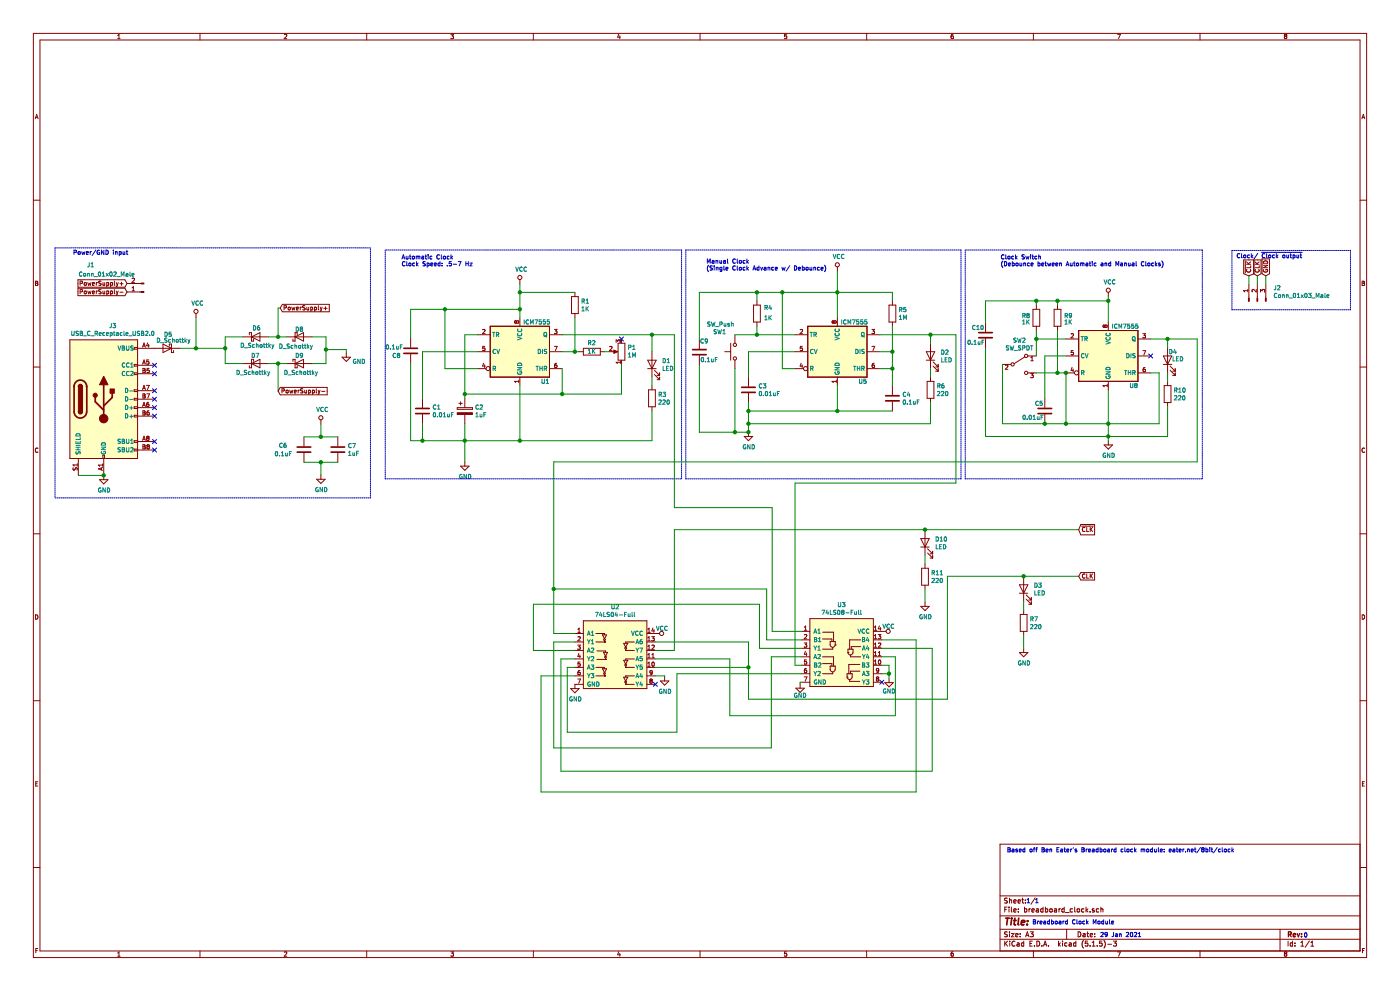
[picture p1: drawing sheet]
EESchema Schematic File Version 4
EELAYER 30 0
EELAYER END
$Descr A3 16535 11693
encoding utf-8
Sheet 1 1
Title ""
Date ""
Rev ""
Comp ""
Comment1 ""
Comment2 ""
Comment3 ""
Comment4 ""
$EndDescr
$Comp
L Timer:ICM7555 U1
U 1 1
P 6140 4150
F 0 "U1" H 6440 3800 50  0000 C CNN
F 1 "ICM7555" H 6340 4500 50  0000 C CNN
F 2 "Package_SO:SOIC-8-1EP_3.9x4.9mm_P1.27mm_EP2.29x3mm" H 6140 4150 50  0001 C CNN
F 3 "http://www.intersil.com/content/dam/Intersil/documents/icm7/icm7555-56.pdf" H 6140 4150 50  0001 C CNN
	1    6140 4150
	1    0    0    -1  
$EndComp
$Comp
L power:VCC #PWR02
U 1 1
P 6140 3350
F 0 "#PWR02" H 6140 3200 50  0001 C CNN
F 1 "VCC" H 6157 3523 50  0000 C CNN
F 2 "" H 6140 3350 50  0001 C CNN
F 3 "" H 6140 3350 50  0001 C CNN
	1    6140 3350
	1    0    0    -1  
$EndComp
$Comp
L Device:R R1
U 1 1
P 6790 3600
F 0 "R1" H 6860 3646 50  0000 L CNN
F 1 "1K" H 6860 3555 50  0000 L CNN
F 2 "Resistor_SMD:R_0805_2012Metric" V 6720 3600 50  0001 C CNN
F 3 "~" H 6790 3600 50  0001 C CNN
	1    6790 3600
	1    0    0    -1  
$EndComp
$Comp
L Device:R R2
U 1 1
P 6990 4150
F 0 "R2" V 7090 4100 50  0000 L CNN
F 1 "1K" V 6990 4100 50  0000 L CNN
F 2 "Resistor_SMD:R_0805_2012Metric" V 6920 4150 50  0001 C CNN
F 3 "~" H 6990 4150 50  0001 C CNN
	1    6990 4150
	0    -1   -1   0   
$EndComp
$Comp
L Device:R_POT P1
U 1 1
P 7340 4150
F 0 "P1" H 7270 4104 50  0000 R CNN
F 1 "1M" H 7270 4195 50  0000 R CNN
F 2 "Potentiometer_SMD:Potentiometer_Bourns_3224X_Vertical" H 7340 4150 50  0001 C CNN
F 3 "~" H 7340 4150 50  0001 C CNN
	1    7340 4150
	-1   0    0    1   
$EndComp
$Comp
L Timer:ICM7555 U5
U 1 1
P 9890 4150
F 0 "U5" H 10190 3800 50  0000 C CNN
F 1 "ICM7555" H 10090 4500 50  0000 C CNN
F 2 "Package_SO:SOIC-8-N7_3.9x4.9mm_P1.27mm" H 9890 4150 50  0001 C CNN
F 3 "http://www.intersil.com/content/dam/Intersil/documents/icm7/icm7555-56.pdf" H 9890 4150 50  0001 C CNN
	1    9890 4150
	1    0    0    -1  
$EndComp
$Comp
L power:VCC #PWR04
U 1 1
P 9890 3200
F 0 "#PWR04" H 9890 3050 50  0001 C CNN
F 1 "VCC" H 9907 3373 50  0000 C CNN
F 2 "" H 9890 3200 50  0001 C CNN
F 3 "" H 9890 3200 50  0001 C CNN
	1    9890 3200
	1    0    0    -1  
$EndComp
$Comp
L Device:R R5
U 1 1
P 10540 3700
F 0 "R5" H 10610 3746 50  0000 L CNN
F 1 "1M" H 10610 3655 50  0000 L CNN
F 2 "Resistor_SMD:R_0805_2012Metric" V 10470 3700 50  0001 C CNN
F 3 "~" H 10540 3700 50  0001 C CNN
	1    10540 3700
	1    0    0    -1  
$EndComp
$Comp
L Device:R R4
U 1 1
P 8940 3700
F 0 "R4" H 9020 3770 50  0000 L CNN
F 1 "1K" H 9020 3650 50  0000 L CNN
F 2 "Resistor_SMD:R_0805_2012Metric" V 8870 3700 50  0001 C CNN
F 3 "~" H 8940 3700 50  0001 C CNN
	1    8940 3700
	1    0    0    -1  
$EndComp
$Comp
L Device:C C3
U 1 1
P 8840 4600
F 0 "C3" H 8955 4646 50  0000 L CNN
F 1 "0.01uF" H 8955 4555 50  0000 L CNN
F 2 "Capacitor_SMD:C_0805_2012Metric" H 8878 4450 50  0001 C CNN
F 3 "~" H 8840 4600 50  0001 C CNN
	1    8840 4600
	1    0    0    -1  
$EndComp
$Comp
L Device:C C4
U 1 1
P 10540 4700
F 0 "C4" H 10655 4746 50  0000 L CNN
F 1 "0.1uF" H 10655 4655 50  0000 L CNN
F 2 "Capacitor_SMD:C_0805_2012Metric" H 10578 4550 50  0001 C CNN
F 3 "~" H 10540 4700 50  0001 C CNN
	1    10540 4700
	1    0    0    -1  
$EndComp
$Comp
L Switch:SW_Push SW1
U 1 1
P 8680 4150
F 0 "SW1" V 8910 4330 50  0000 C CNN
F 1 "SW_Push" V 9000 4320 50  0000 C CNN
F 2 "Button_Switch_SMD:SW_SPST_B3S-1000" H 8680 4350 50  0001 C CNN
F 3 "~" H 8680 4350 50  0001 C CNN
	1    8680 4150
	0    -1   -1   0   
$EndComp
$Comp
L Device:R R8
U 1 1
P 12240 3750
F 0 "R8" H 12065 3775 50  0000 L CNN
F 1 "1K" H 12065 3700 50  0000 L CNN
F 2 "Resistor_SMD:R_0805_2012Metric" V 12170 3750 50  0001 C CNN
F 3 "~" H 12240 3750 50  0001 C CNN
	1    12240 3750
	1    0    0    -1  
$EndComp
$Comp
L Device:C C5
U 1 1
P 12340 4850
F 0 "C5" H 12220 4940 50  0000 L CNN
F 1 "0.01uF" H 12070 4775 50  0000 L CNN
F 2 "Capacitor_SMD:C_0805_2012Metric" H 12378 4700 50  0001 C CNN
F 3 "~" H 12340 4850 50  0001 C CNN
	1    12340 4850
	1    0    0    -1  
$EndComp
$Comp
L Switch:SW_SPDT SW2
U 1 1
P 12040 4300
F 0 "SW2" H 12040 4585 50  0000 C CNN
F 1 "SW_SPDT" H 12040 4494 50  0000 C CNN
F 2 "Button_Switch_SMD:SW_SPDT_PCM12" H 12040 4300 50  0001 C CNN
F 3 "~" H 12040 4300 50  0001 C CNN
	1    12040 4300
	1    0    0    -1  
$EndComp
$Comp
L Device:R R9
U 1 1
P 12490 3750
F 0 "R9" H 12565 3775 50  0000 L CNN
F 1 "1K" H 12565 3700 50  0000 L CNN
F 2 "Resistor_SMD:R_0805_2012Metric" V 12420 3750 50  0001 C CNN
F 3 "~" H 12490 3750 50  0001 C CNN
	1    12490 3750
	1    0    0    -1  
$EndComp
$Comp
L Device:LED D3
U 1 1
P 12090 6950
F 0 "D3" V 12129 6833 50  0000 R CNN
F 1 "LED" V 12038 6833 50  0000 R CNN
F 2 "LED_SMD:LED_0805_2012Metric" H 12090 6950 50  0001 C CNN
F 3 "~" H 12090 6950 50  0001 C CNN
	1    12090 6950
	0    -1   -1   0   
$EndComp
$Comp
L Device:R R7
U 1 1
P 12090 7350
F 0 "R7" H 12160 7396 50  0000 L CNN
F 1 "220" H 12160 7305 50  0000 L CNN
F 2 "Resistor_SMD:R_0805_2012Metric" V 12020 7350 50  0001 C CNN
F 3 "~" H 12090 7350 50  0001 C CNN
	1    12090 7350
	1    0    0    -1  
$EndComp
$Comp
L power:GND #PWR011
U 1 1
P 3790 5605
F 0 "#PWR011" H 3790 5355 50  0001 C CNN
F 1 "GND" H 3795 5432 50  0000 C CNN
F 2 "" H 3790 5605 50  0001 C CNN
F 3 "" H 3790 5605 50  0001 C CNN
	1    3790 5605
	1    0    0    -1  
$EndComp
$Comp
L power:GND #PWR05
U 1 1
P 12090 7650
F 0 "#PWR05" H 12090 7400 50  0001 C CNN
F 1 "GND" H 12095 7477 50  0000 C CNN
F 2 "" H 12090 7650 50  0001 C CNN
F 3 "" H 12090 7650 50  0001 C CNN
	1    12090 7650
	1    0    0    -1  
$EndComp
$Comp
L power:GND #PWR07
U 1 1
P 13090 5200
F 0 "#PWR07" H 13090 4950 50  0001 C CNN
F 1 "GND" H 13095 5027 50  0000 C CNN
F 2 "" H 13090 5200 50  0001 C CNN
F 3 "" H 13090 5200 50  0001 C CNN
	1    13090 5200
	1    0    0    -1  
$EndComp
$Comp
L power:GND #PWR03
U 1 1
P 8840 5100
F 0 "#PWR03" H 8840 4850 50  0001 C CNN
F 1 "GND" H 8845 4927 50  0000 C CNN
F 2 "" H 8840 5100 50  0001 C CNN
F 3 "" H 8840 5100 50  0001 C CNN
	1    8840 5100
	1    0    0    -1  
$EndComp
Wire Wire Line
	6790 3450 6140 3450
Wire Wire Line
	6140 3350 6140 3450
Connection ~ 6140 3450
Wire Wire Line
	6140 3450 6140 3650
Wire Wire Line
	5640 4350 5255 4350
Connection ~ 6140 3650
Wire Wire Line
	6140 3650 6140 3750
Wire Wire Line
	5640 3950 5490 3950
Wire Wire Line
	5640 4150 4990 4150
Connection ~ 5490 5200
Wire Wire Line
	5490 5000 5490 5200
Wire Wire Line
	4990 5000 4990 5200
$Comp
L power:GND #PWR01
U 1 1
P 5490 5450
F 0 "#PWR01" H 5490 5200 50  0001 C CNN
F 1 "GND" H 5495 5277 50  0000 C CNN
F 2 "" H 5490 5450 50  0001 C CNN
F 3 "" H 5490 5450 50  0001 C CNN
	1    5490 5450
	1    0    0    -1  
$EndComp
$Comp
L Device:CP C2
U 1 1
P 5490 4850
F 0 "C2" H 5608 4896 50  0000 L CNN
F 1 "1uF" H 5608 4805 50  0000 L CNN
F 2 "Capacitor_SMD:C_0805_2012Metric" H 5528 4700 50  0001 C CNN
F 3 "~" H 5490 4850 50  0001 C CNN
	1    5490 4850
	1    0    0    -1  
$EndComp
$Comp
L Device:C C1
U 1 1
P 4990 4850
F 0 "C1" H 5105 4896 50  0000 L CNN
F 1 "0.01uF" H 5105 4805 50  0000 L CNN
F 2 "Capacitor_SMD:C_0805_2012Metric" H 5028 4700 50  0001 C CNN
F 3 "~" H 4990 4850 50  0001 C CNN
	1    4990 4850
	1    0    0    -1  
$EndComp
Wire Wire Line
	4990 4150 4990 4700
Wire Wire Line
	5490 5200 5490 5450
Wire Wire Line
	6140 5200 5490 5200
Wire Wire Line
	6640 4650 6640 4350
Wire Wire Line
	6790 3750 6790 4150
Wire Wire Line
	6790 4150 6640 4150
Wire Wire Line
	6840 4150 6790 4150
Connection ~ 6790 4150
NoConn ~ 7340 4000
Wire Wire Line
	7340 4300 7340 4650
Wire Wire Line
	6640 3950 7700 3950
Wire Wire Line
	9890 3200 9890 3450
Wire Wire Line
	8940 3450 8940 3550
Connection ~ 9890 3450
Wire Wire Line
	9890 3450 10540 3450
Wire Wire Line
	10540 3450 10540 3550
Wire Wire Line
	9890 3450 9890 3750
Wire Wire Line
	8940 3450 9240 3450
Wire Wire Line
	9390 4350 9240 4350
Wire Wire Line
	9240 4350 9240 3450
Connection ~ 9240 3450
Wire Wire Line
	8940 3850 8940 3950
Connection ~ 8940 3950
Wire Wire Line
	9390 4150 8840 4150
Wire Wire Line
	8840 4150 8840 4450
Wire Wire Line
	8840 4750 8840 4850
Connection ~ 8840 4850
Wire Wire Line
	8840 4850 8840 5000
Wire Wire Line
	9890 4550 9890 4850
Connection ~ 9890 4850
Wire Wire Line
	10540 4850 9890 4850
Wire Wire Line
	10540 3850 10540 4150
Wire Wire Line
	10390 4150 10540 4150
Connection ~ 10540 4150
Wire Wire Line
	10540 4150 10540 4350
Wire Wire Line
	10390 4350 10540 4350
Connection ~ 10540 4350
Wire Wire Line
	10540 4350 10540 4550
Wire Wire Line
	12490 3550 12490 3600
Wire Wire Line
	12490 3550 12240 3550
Wire Wire Line
	12240 3550 12240 3600
Wire Wire Line
	12590 4400 12490 4400
Wire Wire Line
	12490 3900 12490 4400
Connection ~ 12490 4400
Wire Wire Line
	12490 4400 12240 4400
Wire Wire Line
	12240 3900 12240 4000
Wire Wire Line
	12590 4000 12240 4000
Connection ~ 12240 4000
Wire Wire Line
	12240 4000 12240 4200
Wire Wire Line
	12590 4200 12340 4200
Wire Wire Line
	12340 4200 12340 4700
Wire Wire Line
	13090 4600 13090 5000
Wire Wire Line
	13590 4400 13690 4400
Wire Wire Line
	13690 4400 13690 5000
Wire Wire Line
	13690 5000 13090 5000
Connection ~ 13090 5000
Wire Wire Line
	11840 4300 11840 5000
Wire Wire Line
	11840 5000 12340 5000
Connection ~ 12340 5000
Wire Wire Line
	12090 7100 12090 7200
Wire Wire Line
	12090 7500 12090 7650
Text GLabel 12740 6250 2    50   Input ~ 0
~CLK
Text GLabel 12740 6800 2    50   Input ~ 0
CLK
Text Notes 12190 10915 0    50   ~ 0
Breadboard Clock Module
Text Notes 12990 11065 0    50   ~ 0
29 Jan 2021
Text Notes 11890 10065 0    50   ~ 0
Based off Ben Eater's Breadboard clock module: eater.net/8bit/clock
Text Notes 12120 10665 0    50   ~ 0
1
Text Notes 12220 10665 0    50   ~ 0
1
Text Notes 15395 11070 0    50   ~ 0
0
$Comp
L power:GND #PWR09
U 1 1
P 4090 4165
F 0 "#PWR09" H 4090 3915 50  0001 C CNN
F 1 "GND" H 3940 4065 50  0000 C CNN
F 2 "Connector_PinHeader_2.54mm:PinHeader_1x02_P2.54mm_Vertical" H 4090 4165 50  0001 C CNN
F 3 "" H 4090 4165 50  0001 C CNN
	1    4090 4165
	-1   0    0    -1  
$EndComp
$Comp
L Connector:Conn_01x02_Male J1
U 1 1
P 1700 3445
F 0 "J1" H 2375 3130 50  0000 R CNN
F 1 "Conn_01x02_Male" H 2475 3240 50  0000 R CNN
F 2 "Connector_PinHeader_2.54mm:PinHeader_1x02_P2.54mm_Vertical_SMD_Pin1Right" V 1717 3257 50  0001 R CNN
F 3 "~" H 1700 3445 50  0001 C CNN
	1    1700 3445
	-1   0    0    1   
$EndComp
Text Notes 860  3015 0    50   ~ 0
Power/GND input
$Comp
L Connector:Conn_01x03_Male J2
U 1 1
P 14850 3555
F 0 "J2" V 15004 3367 50  0000 R CNN
F 1 "Conn_01x03_Male" V 14913 3367 50  0000 R CNN
F 2 "Connector_PinHeader_2.54mm:PinHeader_1x03_P2.54mm_Vertical_SMD_Pin1Right" H 14850 3555 50  0001 C CNN
F 3 "~" H 14850 3555 50  0001 C CNN
	1    14850 3555
	0    -1   -1   0   
$EndComp
Wire Wire Line
	13590 4000 13790 4000
Wire Wire Line
	14140 4000 14140 5450
NoConn ~ 13590 4200
Wire Wire Line
	10390 3950 10990 3950
$Comp
L Device:LED D1
U 1 1
P 7700 4300
F 0 "D1" V 7739 4183 50  0000 R CNN
F 1 "LED" V 7648 4183 50  0000 R CNN
F 2 "LED_SMD:LED_0805_2012Metric" H 7700 4300 50  0001 C CNN
F 3 "~" H 7700 4300 50  0001 C CNN
	1    7700 4300
	0    -1   -1   0   
$EndComp
$Comp
L Device:R R3
U 1 1
P 7700 4700
F 0 "R3" H 7770 4746 50  0000 L CNN
F 1 "220" H 7770 4655 50  0000 L CNN
F 2 "Resistor_SMD:R_0805_2012Metric" V 7630 4700 50  0001 C CNN
F 3 "~" H 7700 4700 50  0001 C CNN
	1    7700 4700
	1    0    0    -1  
$EndComp
Wire Wire Line
	7700 4450 7700 4550
Wire Wire Line
	7700 4150 7700 3950
Wire Wire Line
	7700 4850 7700 5200
Connection ~ 6140 5200
$Comp
L Device:LED D2
U 1 1
P 10990 4200
F 0 "D2" V 11029 4083 50  0000 R CNN
F 1 "LED" V 10938 4083 50  0000 R CNN
F 2 "LED_SMD:LED_0805_2012Metric" H 10990 4200 50  0001 C CNN
F 3 "~" H 10990 4200 50  0001 C CNN
	1    10990 4200
	0    -1   -1   0   
$EndComp
$Comp
L Device:R R6
U 1 1
P 10990 4600
F 0 "R6" H 11060 4646 50  0000 L CNN
F 1 "220" H 11060 4555 50  0000 L CNN
F 2 "Resistor_SMD:R_0805_2012Metric" V 10920 4600 50  0001 C CNN
F 3 "~" H 10990 4600 50  0001 C CNN
	1    10990 4600
	1    0    0    -1  
$EndComp
Wire Wire Line
	10990 4350 10990 4450
Wire Wire Line
	10990 4050 10990 3950
Connection ~ 10990 3950
Wire Wire Line
	11290 3950 11290 5700
Wire Wire Line
	10990 3950 11290 3950
Wire Wire Line
	10990 4750 10990 5000
Wire Wire Line
	10990 5000 8840 5000
Connection ~ 8840 5000
Wire Wire Line
	8840 5000 8840 5100
$Comp
L Device:LED D4
U 1 1
P 13790 4250
F 0 "D4" V 13885 4240 50  0000 R CNN
F 1 "LED" V 13800 4200 50  0000 R CNN
F 2 "LED_SMD:LED_0805_2012Metric" H 13790 4250 50  0001 C CNN
F 3 "~" H 13790 4250 50  0001 C CNN
	1    13790 4250
	0    -1   -1   0   
$EndComp
$Comp
L Device:R R10
U 1 1
P 13790 4650
F 0 "R10" H 13860 4696 50  0000 L CNN
F 1 "220" H 13860 4605 50  0000 L CNN
F 2 "Resistor_SMD:R_0805_2012Metric" V 13720 4650 50  0001 C CNN
F 3 "~" H 13790 4650 50  0001 C CNN
	1    13790 4650
	1    0    0    -1  
$EndComp
Wire Wire Line
	13790 4400 13790 4500
Wire Wire Line
	13790 4000 13790 4100
Connection ~ 13790 4000
Wire Wire Line
	13790 4000 14140 4000
Wire Wire Line
	13790 4800 13790 5150
Wire Wire Line
	13790 5150 13090 5150
Connection ~ 12490 3550
Wire Wire Line
	13090 3550 13090 3800
Connection ~ 13090 3550
Wire Wire Line
	13090 3500 13090 3550
$Comp
L Timer:ICM7555 U8
U 1 1
P 13090 4200
F 0 "U8" H 13390 3850 50  0000 C CNN
F 1 "ICM7555" H 13290 4550 50  0000 C CNN
F 2 "Package_SO:SOIC-8-N7_3.9x4.9mm_P1.27mm" H 13090 4200 50  0001 C CNN
F 3 "http://www.intersil.com/content/dam/Intersil/documents/icm7/icm7555-56.pdf" H 13090 4200 50  0001 C CNN
	1    13090 4200
	1    0    0    -1  
$EndComp
$Comp
L power:VCC #PWR06
U 1 1
P 13090 3500
F 0 "#PWR06" H 13090 3350 50  0001 C CNN
F 1 "VCC" H 13107 3673 50  0000 C CNN
F 2 "" H 13090 3500 50  0001 C CNN
F 3 "" H 13090 3500 50  0001 C CNN
	1    13090 3500
	1    0    0    -1  
$EndComp
Wire Notes Line
	15950 2955 15950 3655
Wire Notes Line
	14550 3655 15950 3655
Text Notes 8340 3200 0    50   ~ 0
Manual Clock \n(Single Clock Advance w/ Debounce)\n
Text Notes 11815 3150 0    50   ~ 0
Clock Switch\n(Debounce between Automatic and Manual Clocks)
Wire Wire Line
	6540 7475 6790 7475
Wire Wire Line
	6790 7575 6540 7575
Wire Wire Line
	6540 7575 6540 8825
Wire Wire Line
	11190 8250 11190 6800
Wire Wire Line
	11190 6800 12090 6800
Connection ~ 12090 6800
Wire Wire Line
	12090 6800 12740 6800
Wire Wire Line
	7740 7675 7965 7675
Wire Wire Line
	7965 7675 7965 6250
Wire Wire Line
	7965 6250 10925 6250
Wire Wire Line
	6540 5450 14140 5450
$Comp
L power:VCC #PWR0101
U 1 1
P 7740 7475
F 0 "#PWR0101" H 7740 7325 50  0001 C CNN
F 1 "VCC" V 7680 7480 50  0000 L CNN
F 2 "" H 7740 7475 50  0001 C CNN
F 3 "" H 7740 7475 50  0001 C CNN
	1    7740 7475
	0    1    1    0   
$EndComp
$Comp
L power:GND #PWR0104
U 1 1
P 6790 8075
F 0 "#PWR0104" H 6790 7825 50  0001 C CNN
F 1 "GND" H 6795 7902 50  0000 C CNN
F 2 "" H 6790 8075 50  0001 C CNN
F 3 "" H 6790 8075 50  0001 C CNN
	1    6790 8075
	1    0    0    -1  
$EndComp
$Comp
L Device:C C10
U 1 1
P 11640 3955
F 0 "C10" H 11475 4045 50  0000 L CNN
F 1 "0.1uF" H 11420 3870 50  0000 L CNN
F 2 "Capacitor_SMD:C_0805_2012Metric" H 11678 3805 50  0001 C CNN
F 3 "~" H 11640 3955 50  0001 C CNN
	1    11640 3955
	1    0    0    -1  
$EndComp
Wire Wire Line
	6140 4550 6140 5200
Wire Wire Line
	12340 5000 12590 5000
Connection ~ 12590 5000
Wire Wire Line
	12590 5000 13090 5000
Wire Wire Line
	12590 4400 12590 5000
$Comp
L Device:C C8
U 1 1
P 4850 4140
F 0 "C8" H 4630 4200 50  0000 L CNN
F 1 "0.1uF" H 4550 4100 50  0000 L CNN
F 2 "Capacitor_SMD:C_0805_2012Metric" H 4888 3990 50  0001 C CNN
F 3 "~" H 4850 4140 50  0001 C CNN
	1    4850 4140
	1    0    0    1   
$EndComp
Wire Wire Line
	12490 3550 13090 3550
Wire Wire Line
	11640 5150 13090 5150
Wire Wire Line
	11640 3550 12240 3550
Connection ~ 12240 3550
Wire Wire Line
	5255 3650 6140 3650
Wire Wire Line
	5255 4350 5255 3650
Wire Wire Line
	4850 3990 4850 3650
Wire Wire Line
	4850 3650 5255 3650
Connection ~ 5255 3650
Wire Wire Line
	4850 4290 4850 5200
Wire Wire Line
	4850 5200 4990 5200
Connection ~ 4990 5200
Wire Wire Line
	4990 5200 5490 5200
Wire Wire Line
	8680 4350 8680 5100
Connection ~ 7700 3950
Wire Wire Line
	7700 5200 6140 5200
Wire Wire Line
	7700 3950 7965 3950
Wire Wire Line
	6640 4650 7340 4650
Wire Wire Line
	8840 4850 9890 4850
Wire Wire Line
	9240 3450 9890 3450
Wire Wire Line
	8260 3450 8940 3450
Connection ~ 8940 3450
Connection ~ 8680 5100
Wire Wire Line
	8260 5100 8680 5100
Connection ~ 6640 4650
Connection ~ 5490 4650
Wire Wire Line
	5490 4650 5490 4700
Wire Wire Line
	8260 4305 8260 5100
Wire Wire Line
	8260 4005 8260 3450
$Comp
L Device:C C9
U 1 1
P 8260 4155
F 0 "C9" H 8265 4285 50  0000 L CNN
F 1 "0.1uF" H 8270 4065 50  0000 L CNN
F 2 "Capacitor_SMD:C_0805_2012Metric" H 8298 4005 50  0001 C CNN
F 3 "~" H 8260 4155 50  0001 C CNN
	1    8260 4155
	1    0    0    -1  
$EndComp
Connection ~ 12590 4400
Wire Wire Line
	5490 4650 6640 4650
$Comp
L breadboard_clock-rescue:74LS04-Full-Gerig-Added U2
U 1 1
P 7290 7775
F 0 "U2" H 7265 8390 50  0000 C CNN
F 1 "74LS04-Full" H 7265 8299 50  0000 C CNN
F 2 "Package_SO:SOIC-14_3.9x8.7mm_P1.27mm" H 7240 8175 50  0001 C CNN
F 3 "" H 7240 8175 50  0001 C CNN
	1    7290 7775
	1    0    0    -1  
$EndComp
Wire Wire Line
	6790 7675 6300 7675
Wire Wire Line
	6300 7675 6300 7130
Wire Wire Line
	6790 7775 6625 7775
Wire Wire Line
	6625 7775 6625 9100
Wire Wire Line
	6700 8640 7995 8640
Wire Wire Line
	7995 8640 7995 7950
Wire Wire Line
	6790 7975 6390 7975
Wire Wire Line
	6390 7975 6390 9345
Wire Wire Line
	8680 5100 8840 5100
Connection ~ 8840 5100
Text Notes 4740 3150 0    50   ~ 0
Automatic Clock \nClock Speed: .5-7 Hz\n
Wire Wire Line
	9465 7550 9055 7550
Wire Wire Line
	9055 7550 9055 6950
Wire Wire Line
	9055 6950 6540 6950
Wire Wire Line
	9110 8825 9110 7750
Wire Wire Line
	9110 7750 9465 7750
Wire Wire Line
	8840 7575 7740 7575
Wire Wire Line
	8840 7575 8840 7875
Wire Wire Line
	9390 5700 9390 7850
Wire Wire Line
	9390 7850 9465 7850
$Comp
L power:GND #PWR0105
U 1 1
P 9450 8070
F 0 "#PWR0105" H 9450 7820 50  0001 C CNN
F 1 "GND" H 9450 7935 50  0000 C CNN
F 2 "" H 9450 8070 50  0001 C CNN
F 3 "" H 9450 8070 50  0001 C CNN
	1    9450 8070
	1    0    0    -1  
$EndComp
Wire Wire Line
	8970 7130 8970 7650
Wire Wire Line
	11010 9100 11010 7650
Wire Wire Line
	11010 7650 10415 7650
Wire Wire Line
	7995 7950 9465 7950
Wire Wire Line
	10820 9345 10820 7550
Wire Wire Line
	10820 7550 10415 7550
$Comp
L power:VCC #PWR0102
U 1 1
P 10415 7450
F 0 "#PWR0102" H 10415 7300 50  0001 C CNN
F 1 "VCC" V 10355 7455 50  0000 L CNN
F 2 "" H 10415 7450 50  0001 C CNN
F 3 "" H 10415 7450 50  0001 C CNN
	1    10415 7450
	0    1    1    0   
$EndComp
Wire Wire Line
	8970 7650 9465 7650
Wire Wire Line
	7740 7775 8620 7775
Wire Wire Line
	8620 7775 8620 8445
Wire Wire Line
	8620 8445 10575 8445
Wire Wire Line
	10575 8445 10575 7750
Wire Wire Line
	10575 7750 10415 7750
NoConn ~ 10415 8050
Wire Wire Line
	11290 5700 9390 5700
Wire Wire Line
	6390 9345 10820 9345
Wire Wire Line
	6625 9100 11010 9100
Wire Wire Line
	6540 8825 9110 8825
Wire Wire Line
	6790 7875 6700 7875
Wire Wire Line
	6700 7875 6700 8640
Wire Wire Line
	6300 7130 8970 7130
Connection ~ 6540 6950
Wire Wire Line
	6540 6950 6540 7475
Wire Wire Line
	8680 3950 8940 3950
Wire Wire Line
	9120 7450 9465 7450
Connection ~ 8840 7875
Wire Wire Line
	8840 7875 8840 8250
Wire Wire Line
	7740 7875 8840 7875
Wire Wire Line
	8840 8250 11190 8250
Wire Wire Line
	5490 3950 5490 4650
Wire Wire Line
	7190 4150 7140 4150
$Comp
L power:GND #PWR0103
U 1 1
P 1225 5610
F 0 "#PWR0103" H 1225 5360 50  0001 C CNN
F 1 "GND" H 1230 5437 50  0000 C CNN
F 2 "" H 1225 5610 50  0001 C CNN
F 3 "" H 1225 5610 50  0001 C CNN
	1    1225 5610
	1    0    0    -1  
$EndComp
Wire Wire Line
	925  5610 1225 5610
NoConn ~ 1825 4310
NoConn ~ 1825 4410
Wire Wire Line
	9465 8050 9450 8050
Wire Wire Line
	9450 8050 9450 8070
Connection ~ 1225 5610
NoConn ~ 1825 5310
NoConn ~ 1825 5210
NoConn ~ 1825 4910
NoConn ~ 1825 4810
NoConn ~ 1825 4710
NoConn ~ 1825 4610
$Comp
L Connector:USB_C_Receptacle_USB2.0 J3
U 1 1
P 1225 4710
F 0 "J3" H 1332 5577 50  0000 C CNN
F 1 "USB_C_Receptacle_USB2.0" H 1332 5486 50  0000 C CNN
F 2 "Connector_USB:USB_C_Receptacle_Amphenol_12401610E4-2A" H 1375 4710 50  0001 C CNN
F 3 "https://www.usb.org/sites/default/files/documents/usb_type-c.zip" H 1375 4710 50  0001 C CNN
	1    1225 4710
	1    0    0    -1  
$EndComp
Wire Notes Line
	14550 2955 15950 2955
Wire Notes Line
	14550 2955 14550 3655
Text Notes 14600 3055 0    50   ~ 0
Clock/ ~Clock output
Wire Wire Line
	14950 3255 14950 3355
Wire Wire Line
	14850 3255 14850 3355
Wire Wire Line
	14750 3255 14750 3355
Text GLabel 14950 3255 1    50   Input ~ 0
GND
Text GLabel 14750 3255 1    50   Input ~ 0
~CLK
Text GLabel 14850 3255 1    50   Input ~ 0
CLK
$Comp
L Device:D_Schottky D5
U 1 1
P 1975 4110
F 0 "D5" H 1965 3950 50  0000 C CNN
F 1 "D_Schottky" H 1900 4020 50  0000 C CNN
F 2 "Diode_SMD:D_0805_2012Metric_Pad1.15x1.40mm_HandSolder" H 1975 4110 50  0001 C CNN
F 3 "~" H 1975 4110 50  0001 C CNN
	1    1975 4110
	-1   0    0    1   
$EndComp
$Comp
L Device:D_Schottky D8
U 1 1
P 3535 3975
F 0 "D8" H 3535 3890 50  0000 C CNN
F 1 "D_Schottky" H 3495 4090 50  0000 C CNN
F 2 "Diode_SMD:D_0805_2012Metric_Pad1.15x1.40mm_HandSolder" H 3535 3975 50  0001 C CNN
F 3 "~" H 3535 3975 50  0001 C CNN
	1    3535 3975
	1    0    0    1   
$EndComp
$Comp
L Device:D_Schottky D7
U 1 1
P 3020 4290
F 0 "D7" H 3015 4200 50  0000 C CNN
F 1 "D_Schottky" H 2990 4400 50  0000 C CNN
F 2 "Diode_SMD:D_0805_2012Metric_Pad1.15x1.40mm_HandSolder" H 3020 4290 50  0001 C CNN
F 3 "~" H 3020 4290 50  0001 C CNN
	1    3020 4290
	1    0    0    1   
$EndComp
$Comp
L Device:D_Schottky D6
U 1 1
P 3020 3975
F 0 "D6" H 3030 4080 50  0000 C CNN
F 1 "D_Schottky" H 3040 3875 50  0000 C CNN
F 2 "Diode_SMD:D_0805_2012Metric_Pad1.15x1.40mm_HandSolder" H 3020 3975 50  0001 C CNN
F 3 "~" H 3020 3975 50  0001 C CNN
	1    3020 3975
	1    0    0    -1  
$EndComp
$Comp
L Device:D_Schottky D9
U 1 1
P 3535 4290
F 0 "D9" H 3535 4385 50  0000 C CNN
F 1 "D_Schottky" H 3555 4185 50  0000 C CNN
F 2 "Diode_SMD:D_0805_2012Metric_Pad1.15x1.40mm_HandSolder" H 3535 4290 50  0001 C CNN
F 3 "~" H 3535 4290 50  0001 C CNN
	1    3535 4290
	1    0    0    -1  
$EndComp
Wire Wire Line
	3385 4290 3285 4290
Wire Wire Line
	3285 4290 3285 4615
Connection ~ 3285 4290
Wire Wire Line
	3285 4290 3170 4290
Wire Wire Line
	3685 3975 3850 3975
Wire Wire Line
	3850 3975 3850 4125
Wire Wire Line
	3850 4290 3685 4290
Wire Wire Line
	3385 3975 3285 3975
Wire Wire Line
	2870 3975 2660 3975
Wire Wire Line
	2660 3975 2660 4110
Wire Wire Line
	2660 4290 2870 4290
Wire Wire Line
	3285 3975 3285 3635
Wire Wire Line
	3285 3635 3310 3635
Connection ~ 3285 3975
Wire Wire Line
	3285 3975 3170 3975
Text GLabel 3310 3635 2    50   Input ~ 0
PowerSupply+
Text GLabel 3285 4615 2    50   Input ~ 0
PowerSupply-
Wire Wire Line
	4090 4165 4090 4125
Wire Wire Line
	4090 4125 3850 4125
Connection ~ 3850 4125
Wire Wire Line
	3850 4125 3850 4290
Text GLabel 1500 3345 0    50   Input ~ 0
PowerSupply+
Text GLabel 1500 3445 0    50   Input ~ 0
PowerSupply-
Connection ~ 2660 4110
Wire Wire Line
	2660 4110 2660 4290
$Comp
L power:VCC #PWR08
U 1 1
P 2315 3750
F 0 "#PWR08" H 2315 3600 50  0001 C CNN
F 1 "VCC" H 2332 3923 50  0000 C CNN
F 2 "" H 2315 3750 50  0001 C CNN
F 3 "" H 2315 3750 50  0001 C CNN
	1    2315 3750
	1    0    0    -1  
$EndComp
Wire Wire Line
	2315 3750 2315 4110
Wire Wire Line
	2125 4110 2315 4110
Connection ~ 2315 4110
Wire Wire Line
	2315 4110 2660 4110
Wire Notes Line
	650  5875 4375 5875
Wire Notes Line
	4375 5875 4375 2925
Wire Notes Line
	650  2925 650  5875
Wire Notes Line
	4375 2925 650  2925
Wire Wire Line
	3790 5455 3990 5455
Connection ~ 3790 5455
Wire Wire Line
	3790 5455 3790 5605
Wire Wire Line
	3790 5155 3990 5155
Connection ~ 3790 5155
Wire Wire Line
	3790 5155 3790 5005
Wire Wire Line
	3590 5455 3790 5455
Wire Wire Line
	3590 5155 3790 5155
$Comp
L Device:C C7
U 1 1
P 3990 5305
F 0 "C7" H 4105 5351 50  0000 L CNN
F 1 "1uF" H 4105 5260 50  0000 L CNN
F 2 "Capacitor_SMD:C_0805_2012Metric" H 4028 5155 50  0001 C CNN
F 3 "~" H 3990 5305 50  0001 C CNN
	1    3990 5305
	1    0    0    -1  
$EndComp
$Comp
L Device:C C6
U 1 1
P 3590 5305
F 0 "C6" H 3290 5355 50  0000 L CNN
F 1 "0.1uF" H 3240 5255 50  0000 L CNN
F 2 "Capacitor_SMD:C_0805_2012Metric" H 3628 5155 50  0001 C CNN
F 3 "~" H 3590 5305 50  0001 C CNN
	1    3590 5305
	1    0    0    -1  
$EndComp
$Comp
L power:VCC #PWR010
U 1 1
P 3790 5005
F 0 "#PWR010" H 3790 4855 50  0001 C CNN
F 1 "VCC" H 3807 5178 50  0000 C CNN
F 2 "" H 3790 5005 50  0001 C CNN
F 3 "" H 3790 5005 50  0001 C CNN
	1    3790 5005
	1    0    0    -1  
$EndComp
Wire Wire Line
	8940 3950 9390 3950
Wire Wire Line
	7965 3950 7965 5990
Wire Wire Line
	7965 5990 9120 5990
Wire Wire Line
	9120 5990 9120 7450
Wire Wire Line
	6540 5450 6540 6950
Wire Wire Line
	11640 4105 11640 5150
Wire Wire Line
	11640 3550 11640 3805
Wire Wire Line
	13090 5000 13090 5150
Connection ~ 13090 5150
Wire Wire Line
	13090 5150 13090 5200
$Comp
L power:GND #PWR0106
U 1 1
P 7850 7985
F 0 "#PWR0106" H 7850 7735 50  0001 C CNN
F 1 "GND" H 7855 7812 50  0000 C CNN
F 2 "" H 7850 7985 50  0001 C CNN
F 3 "" H 7850 7985 50  0001 C CNN
	1    7850 7985
	1    0    0    -1  
$EndComp
Wire Wire Line
	7740 7975 7850 7975
Wire Wire Line
	7850 7975 7850 7985
NoConn ~ 7740 8075
$Comp
L breadboard_clock-rescue:74LS08-Full-Gerig-Added U3
U 1 1
P 9965 7750
F 0 "U3" H 9940 8365 50  0000 C CNN
F 1 "74LS08-Full" H 9940 8274 50  0000 C CNN
F 2 "Package_SO:SOIC-14_3.9x8.7mm_P1.27mm" H 9865 8250 50  0001 C CNN
F 3 "" H 9865 8250 50  0001 C CNN
	1    9965 7750
	1    0    0    -1  
$EndComp
$Comp
L power:GND #PWR0107
U 1 1
P 10500 8005
F 0 "#PWR0107" H 10500 7755 50  0001 C CNN
F 1 "GND" H 10500 7855 50  0000 C CNN
F 2 "" H 10500 8005 50  0001 C CNN
F 3 "" H 10500 8005 50  0001 C CNN
	1    10500 8005
	1    0    0    -1  
$EndComp
Wire Wire Line
	10415 7850 10500 7850
Wire Wire Line
	10500 7850 10500 7950
Wire Wire Line
	10415 7950 10500 7950
Connection ~ 10500 7950
Wire Wire Line
	10500 7950 10500 8005
$Comp
L Device:LED D10
U 1 1
P 10925 6405
F 0 "D10" V 10964 6288 50  0000 R CNN
F 1 "LED" V 10873 6288 50  0000 R CNN
F 2 "LED_SMD:LED_0805_2012Metric" H 10925 6405 50  0001 C CNN
F 3 "~" H 10925 6405 50  0001 C CNN
	1    10925 6405
	0    -1   -1   0   
$EndComp
$Comp
L Device:R R11
U 1 1
P 10925 6805
F 0 "R11" H 10995 6851 50  0000 L CNN
F 1 "220" H 10995 6760 50  0000 L CNN
F 2 "Resistor_SMD:R_0805_2012Metric" V 10855 6805 50  0001 C CNN
F 3 "~" H 10925 6805 50  0001 C CNN
	1    10925 6805
	1    0    0    -1  
$EndComp
$Comp
L power:GND #PWR012
U 1 1
P 10925 7105
F 0 "#PWR012" H 10925 6855 50  0001 C CNN
F 1 "GND" H 10930 6932 50  0000 C CNN
F 2 "" H 10925 7105 50  0001 C CNN
F 3 "" H 10925 7105 50  0001 C CNN
	1    10925 7105
	1    0    0    -1  
$EndComp
Wire Wire Line
	10925 6555 10925 6655
Wire Wire Line
	10925 6955 10925 7105
Wire Wire Line
	10925 6255 10925 6250
Connection ~ 10925 6250
Wire Wire Line
	10925 6250 12740 6250
Wire Notes Line
	4550 2950 4550 5650
Wire Notes Line
	4550 5650 8050 5650
Wire Notes Line
	8050 5650 8050 2950
Wire Notes Line
	8050 2950 4550 2950
Wire Notes Line
	8100 2950 8100 5650
Wire Notes Line
	8100 5650 11350 5650
Wire Notes Line
	11350 5650 11350 2950
Wire Notes Line
	11350 2950 8100 2950
Wire Notes Line
	11400 2950 11400 5650
Wire Notes Line
	11400 5650 14200 5650
Wire Notes Line
	14200 5650 14200 2950
Wire Notes Line
	14200 2950 11400 2950
$EndSCHEMATC
